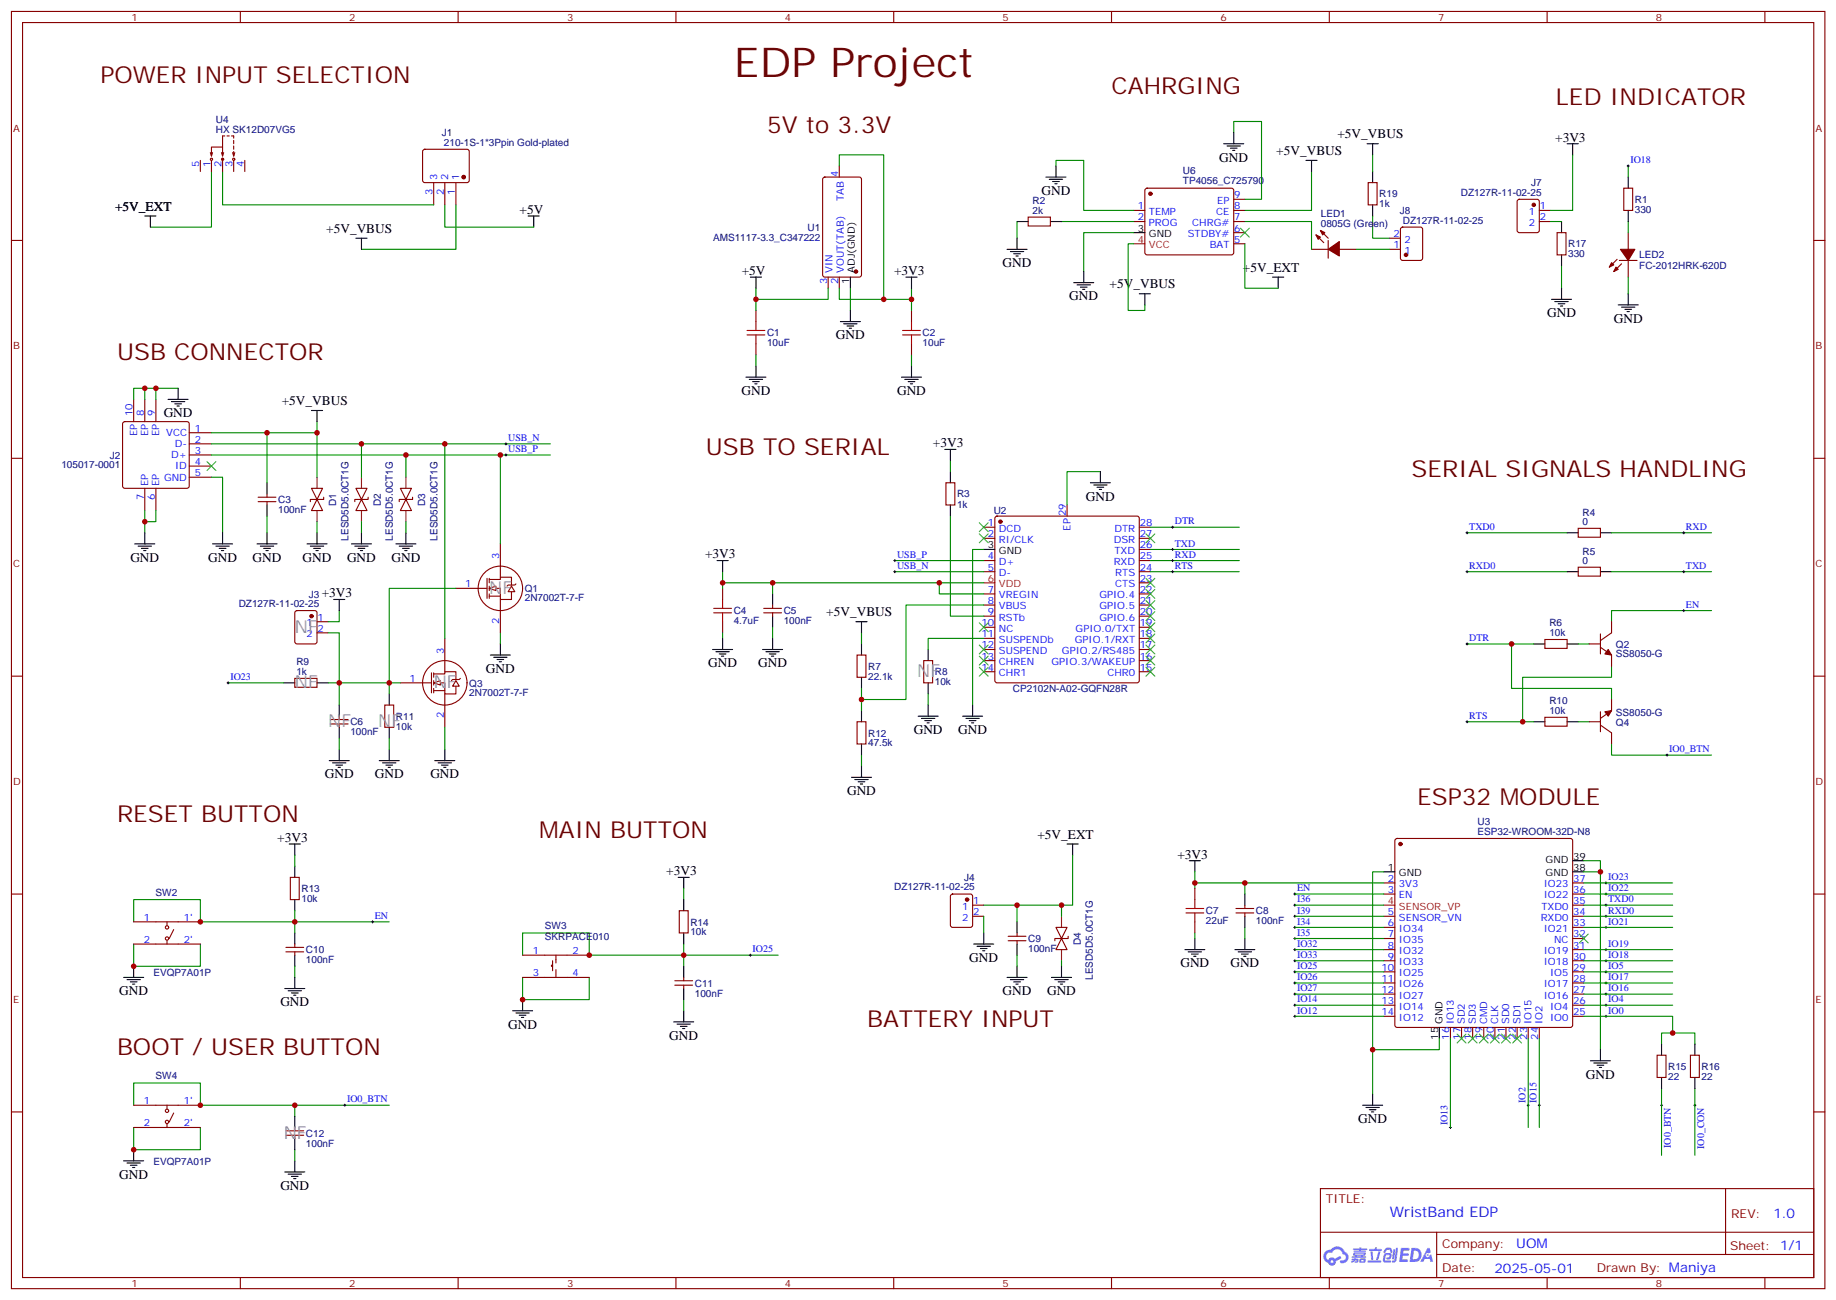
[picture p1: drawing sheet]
# EasyEDA schematic schematic.json
TITLE: WristBand EDP; REV: 1.0; Date: 2025-05-01; Sheet: 1/1; Drawn By: Maniya; Company: UOM

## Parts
C1  10uF  [C0402]
C2  10uF  [C0402]
C3  100nF  [C0402_NEW]
C4  4.7uF  [C0402]
C5  100nF  [C0402_NEW]
C6  100nF  [C0402_NEW]
C7  22uF  [C0805]
C8  100nF  [C0402_NEW]
C9  100nF  [C0402_NEW]
C10  100nF  [C0402_NEW]
C11  100nF  [C0402_NEW]
C12  100nF  [C0402_NEW]
D1  LESD5D5.0CT1G  [SOD-523_L1.2-W0.8-LS1.6-BI]
D2  LESD5D5.0CT1G  [SOD-523_L1.2-W0.8-LS1.6-BI]
D3  LESD5D5.0CT1G  [SOD-523_L1.2-W0.8-LS1.6-BI]
D4  LESD5D5.0CT1G  [SOD-523_L1.2-W0.8-LS1.6-BI]
J1  210-1S-1*3Ppin Gold-plated  [HDR-TH_3P-P1.27-V-M-1]
J2  105017-0001  [MICRO-USB-SMD_105017-0001]
J3  DZ127R-11-02-25  [HDR-TH_2P-P1.27-V-M]
J4  DZ127R-11-02-25  [HDR-TH_2P-P1.27-V-M]
J7  DZ127R-11-02-25  [HDR-TH_2P-P1.27-V-M]
J8  DZ127R-11-02-25  [HDR-TH_2P-P1.27-V-M]
LED1  0805G (Green)  [LED0805-RD_GREEN]
LED2  FC-2012HRK-620D  [LED0805-RD_RED]
Q1  2N7002T-7-F  [SOT-523-3_L1.6-W0.8-P1.00-LS1.6-BR]
Q2  SS8050-G  [SOT-23-3_L2.9-W1.6-P1.90-LS2.8-BR]
Q3  2N7002T-7-F  [SOT-523-3_L1.6-W0.8-P1.00-LS1.6-BR]
Q4  SS8050-G  [SOT-23-3_L2.9-W1.6-P1.90-LS2.8-BR]
R1  330Ω  [R0402]
R2  2kΩ  [R0402]
R3  1kΩ  [R0402]
R4  0Ω  [R0402]
R5  0Ω  [R0402]
R6  10kΩ  [R0402]
R7  22.1kΩ  [R0402]
R8  10kΩ  [R0402]
R9  1kΩ  [R0402]
R10  10kΩ  [R0402]
R11  10kΩ  [R0402]
R12  47.5kΩ  [R0402]
R13  10kΩ  [R0402]
R14  10kΩ  [R0402]
R15  22Ω  [R0402]
R16  22Ω  [R0402]
R17  330Ω  [R0402]
R19  1kΩ  [R0402]
SW2  EVQP7A01P  [SW-SMD_EVQP7A01P]
SW3  SKRPACE010  [KEY-SMD_4P-L4.2-W3.2-P2.20-LS4.6]
SW4  EVQP7A01P  [SW-SMD_EVQP7A01P]
U1  AMS1117-3.3_C347222  [SOT-223-4_L6.5-W3.5-P2.30-LS7.0-BR]
U2  CP2102N-A02-GQFN28R  [QFN-28_L5.0-W5.0-P0.50-TL-EP3.3]
U3  ESP32-WROOM-32D-N8  [WIFIM-SMD_ESP32-WROOM-32D]
U4  HX SK12D07VG5  [SW-TH_SHOU_SK12D07VG5]
U6  TP4056_C725790  [ESOP-8_L4.9-W3.9-P1.27-LS6.0-BL-EP]

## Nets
+3V3: C2.2 C4.2 C5.2 C7.2 C8.2 J3.1 J7.1 R3.2 R13.2 R14.2 U1.2(VOUT(TAB)) U1.4(TAB) U2.6(VDD) U2.7(VREGIN) U3.2(3V3)
+5V: C1.2 J1.2 U1.3(VIN)
+5V_EXT: C9.2 D4.2 J4.1 U4.1 U6.5(BAT)
+5V_VBUS: C3.2 D1.2 J1.1 J2.1(VCC) R7.2 R19.1 U6.4(VCC) U6.8(CE)
GND: C1.1 C2.1 C3.1 C4.1 C5.1 C6.1 C7.1 C8.1 C9.1 C10.1 C11.1 C12.1 D1.1 D2.1 D3.1 D4.1 J2.5(GND) J2.6(EP) J2.7(EP) J2.8(EP) J2.9(EP) J2.10(EP) J4.2 LED2.1(-) Q1.2(S) Q3.2(S) R2.1 R8.1 R11.1 R12.1 R17.1 SW2.2 SW2.2' SW3.3 SW3.4 SW4.2 SW4.2' U1.1(ADJ(GND)) U2.3(GND) U2.29(EP) U3.1(GND) U3.15(GND) U3.38(GND) U3.39(GND) U6.1(TEMP) U6.3(GND) U6.9(EP)
DTR: Q4.2(E) R6.1 U2.28(DTR)
EN: C10.2 Q2.3(C) R13.1 SW2.1 SW2.1' U3.3(EN)
I34: U3.6(IO34)
I35: U3.7(IO35)
I36: U3.4(SENSOR_VP)
I39: U3.5(SENSOR_VN)
IO0: R15.1 R16.1 U3.25(IO0)
IO0_BTN: C12.2 Q4.3(C) R15.2 SW4.1 SW4.1'
IO0_CON: R16.2
IO2: U3.23(IO15)
IO4: U3.26(IO4)
IO5: U3.29(IO5)
IO12: U3.14(IO12)
IO13: U3.16(IO13)
IO14: U3.13(IO14)
IO15: U3.24(IO2)
IO16: U3.27(IO16)
IO17: U3.28(IO17)
IO18: R1.2 U3.30(IO18)
IO19: U3.31(IO19)
IO21: U3.33(IO21)
IO22: U3.36(IO22)
IO23: R9.2 U3.37(IO23)
IO25: C11.2 R14.1 SW3.1 SW3.2 U3.10(IO25)
IO26: U3.11(IO26)
IO27: U3.12(IO27)
IO32: U3.8(IO32)
IO33: U3.9(IO33)
RTS: Q2.2(E) R10.1 U2.24(RTS)
RXD: R4.2 U2.25(RXD)
RXD0: R5.1 U3.34(RXD0)
TXD: R5.2 U2.26(TXD)
TXD0: R4.1 U3.35(TXD0)
USB_N: D2.2 J2.2(D-) Q3.3(D) U2.5(D-)
USB_P: D3.2 J2.3(D+) Q1.3(D) U2.4(D+)
J1_3: J1.3 U4.2
J7_2: J7.2 R17.2
J8_1: J8.1 LED1.2(A)
LED2_2: LED2.2(+) R1.1
Q1_1: C6.2 J3.2 Q1.1(G) Q3.1(G) R9.1 R11.2
R6_2: Q2.1(B) R6.2
R10_2: Q4.1(B) R10.2
R19_2: J8.2 R19.2
U2_8: R7.1 R12.2 U2.8(VBUS)
U2_9: R3.1 U2.9(RSTb)
U2_11: R8.2 U2.11(SUSPENDb)
U6_2: R2.2 U6.2(PROG)
U6_7: LED1.1(K) U6.7(CHRG#)

Not connected (* = marked no-connect by the designer): J2 4(ID)*; U2 1(DCD)* 2(RI/CLK)* 10(NC)* 12(SUSPEND)* 13(CHREN)* 14(CHR1)* 15(CHR0)* 16(GPIO.3/WAKEUP)* 17(GPIO.2/RS485)* 18(GPIO.1/RXT)* 19(GPIO.0/TXT)* 20(GPIO.6)* 21(GPIO.5)* 22(GPIO.4)* 23(CTS)* 27(DSR)*; U3 17(SD2)* 18(SD3)* 19(CMD)* 20(CLK)* 21(SD0)* 22(SD1)* 32(NC)*; U4 3 4 5; U6 6(STDBY#)*

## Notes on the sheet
- EDP Project
- POWER INPUT SELECTION
- CAHRGING
- LED INDICATOR
- 5V to 3.3V
- +5V_EXT
- USB CONNECTOR
- USB TO SERIAL
- SERIAL SIGNALS HANDLING
- NF
- NF
- NF
- NF
- NF
- NF
- NF
- ESP32 MODULE
- RESET BUTTON
- MAIN BUTTON
- BATTERY INPUT
- BOOT / USER BUTTON
- NF

# EasyEDA board PCB.json

Outline 41.96 x 36.4 mm; copper layers: TopLayer, Inner1, Inner2, BottomLayer. Coordinates in mm from the lower left corner of the outline.
Outline path: 0,36.4 41.96,36.4 41.96,0 0,0 ; 0,36.4 0,0 ; 0,36.4 41.96,36.4 41.96,0 0,0 ; 0,36.4 0,0

## Design rules (mm)
Default: track 0.254, clearance 0.203, via 0.61, via hole 0.305
USB: track 0.152, clearance 0.203, via 0.61, via hole 0.305; nets USB_N USB_P

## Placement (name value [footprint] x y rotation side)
C1  10uF  [C0402]  7.48 26.87 180 top
C2  10uF  [C0402]  30.97 32.21 0 top
C3  100nF  [C0402_NEW]  1.38 26.24 270 top
C4  4.7uF  [C0402]  22.84 29.03 0 top
C5  100nF  [C0402_NEW]  7.48 6.81 270 top
C6  100nF  [C0402_NEW]  1.51 1.22 0 bottom
C7  22uF  [C0805]  39.35 30.05 90 top
C8  100nF  [C0402_NEW]  33.64 30.68 90 top
C9  100nF  [C0402_NEW]  17.51 29.03 180 top
C10  100nF  [C0402_NEW]  30.59 29.41 180 top
C11  100nF  [C0402_NEW]  21.45 5.79 180 top
C12  100nF  [C0402_NEW]  4.94 3.12 0 bottom
D1  LESD5D5.0CT1G  [SOD-523_L1.2-W0.8-LS1.6-BI]  3.54 23.44 0 top
D2  LESD5D5.0CT1G  [SOD-523_L1.2-W0.8-LS1.6-BI]  8.37 18.36 270 top
D3  LESD5D5.0CT1G  [SOD-523_L1.2-W0.8-LS1.6-BI]  7.99 15.7 90 top
D4  LESD5D5.0CT1G  [SOD-523_L1.2-W0.8-LS1.6-BI]  11.35 26.13 90 top
Hole_gge44083  -  [Hole_gge44083]  38.72 23.95 0 top
Hole_gge44113  -  [Hole_gge44113]  38.85 11.38 0 top
Hole_gge44128  -  [Hole_gge44128]  38.72 17.86 0 top
Hole_gge45342  -  [Hole_gge45342]  39.84 2.36 0 top
Hole_gge45474  -  [Hole_gge45474]  4.1 10.72 0 top
Hole_gge45504  -  [Hole_gge45504]  1.05 30.96 0 top
Hole_gge45534  -  [Hole_gge45534]  8.19 0.86 0 top
J1  210-1S-1*3Ppin Gold-plated  [HDR-TH_3P-P1.27-V-M-1]  4.3 26.87 90 top
J2  105017-0001  [MICRO-USB-SMD_105017-0001]  4.18 16.71 270 top
J3  DZ127R-11-02-25  [HDR-TH_2P-P1.27-V-M]  2.52 5.03 0 top
J4  DZ127R-11-02-25  [HDR-TH_2P-P1.27-V-M]  13.95 28.52 270 bottom
J5  DZ127R-11-02-25  [HDR-TH_2P-P1.27-V-M]  25.26 2.49 0 top
J7  DZ127R-11-02-25  [HDR-TH_2P-P1.27-V-M]  23.73 32.46 0 top
J8  DZ127R-11-02-25  [HDR-TH_2P-P1.27-V-M]  35.95 1.93 180 top
LED1  0805G (Green)  [LED0805-RD_GREEN]  39 6.05 0 top
LED2  FC-2012HRK-620D  [LED0805-RD_RED]  13.19 23.83 90 top
Q1  2N7002T-7-F  [SOT-523-3_L1.6-W0.8-P1.00-LS1.6-BR]  2.14 9.47 270 bottom
Q2  SS8050-G  [SOT-23-3_L2.9-W1.6-P1.90-LS2.8-BR]  11.16 3.25 90 top
Q3  2N7002T-7-F  [SOT-523-3_L1.6-W0.8-P1.00-LS1.6-BR]  5.57 6.93 270 bottom
Q4  SS8050-G  [SOT-23-3_L2.9-W1.6-P1.90-LS2.8-BR]  14.46 3.25 90 top
R1  330Ω  [R0402]  26.86 29.41 0 top
R2  2kΩ  [R0402]  21.4 13.16 270 bottom
R3  1kΩ  [R0402]  14.46 17.98 90 top
R4  0Ω  [R0402]  29.96 1.6 180 top
R5  0Ω  [R0402]  27.67 6.17 180 top
R6  10kΩ  [R0402]  13.19 6.93 90 top
R7  22.1kΩ  [R0402]  7.48 23.44 180 top
R8  10kΩ  [R0402]  10.78 23.19 180 top
R9  1kΩ  [R0402]  3.41 7.19 0 bottom
R10  10kΩ  [R0402]  6.97 3.51 270 top
R11  10kΩ  [R0402]  5.32 1.22 180 bottom
R12  47.5kΩ  [R0402]  9 24.97 0 top
R13  10kΩ  [R0402]  26.53 32.08 270 top
R14  10kΩ  [R0402]  29.45 4.01 270 top
R15  22Ω  [R0402]  19.54 1.73 270 top
R16  22Ω  [R0402]  22.46 1.73 270 top
R17  330Ω  [R0402]  20.18 29.03 0 top
R19  1kΩ  [R0402]  32.06 11.91 90 bottom
SW2  EVQP7A01P  [SW-SMD_EVQP7A01P]  28.56 35 180 top
SW3  SKRPACE010  [KEY-SMD_4P-L4.2-W3.2-P2.20-LS4.6]  11.8 18.73 270 top
SW4  EVQP7A01P  [SW-SMD_EVQP7A01P]  37.7 35 180 top
U1  AMS1117-3.3_C347222  [SOT-223-4_L6.5-W3.5-P2.30-LS7.0-BR]  6.21 32.72 180 top
U2  CP2102N-A02-GQFN28R  [QFN-28_L5.0-W5.0-P0.50-TL-EP3.3]  11.54 12.27 180 top
U3  ESP32-WROOM-32D-N8  [WIFIM-SMD_ESP32-WROOM-32D]  25.77 17.48 180 top
U4  HX SK12D07VG5  [SW-TH_SHOU_SK12D07VG5]  16.75 34.11 180 top
U6  TP4056_C725790  [ESOP-8_L4.9-W3.9-P1.27-LS6.0-BL-EP]  26.43 13.39 90 bottom

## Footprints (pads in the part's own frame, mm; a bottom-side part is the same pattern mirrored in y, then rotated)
C0402
  rect 0.79x0.54 smd: 1(-0.545,0) 2(0.545,0)
C0402_NEW
  rect 0.79x0.54 smd: 1(-0.545,0) 2(0.545,0)
C0805
  rect 1.41x1.35 smd: 1(-1.03,0) 2(1.03,0)
ESOP-8_L4.9-W3.9-P1.27-LS6.0-BL-EP
  rect 0.6x1.2 smd: 1(-1.905,-2.908) 2(-0.635,-2.908) 3(0.635,-2.908) 4(1.905,-2.908) 5(1.905,2.908) 6(0.635,2.908) 7(-0.635,2.908) 8(-1.905,2.908)
  rect 3.3x2.4 smd: 9(0,0)
HDR-TH_2P-P1.27-V-M
  rect 1x1 hole 0.75: 1(-0.635,0)
  oval 1x1 hole 0.75: 2(0.635,0)
HDR-TH_3P-P1.27-V-M-1
  oval 1x1 hole 0.7: 1(-1.27,0) 2(0,0) 3(1.27,0)
Hole_gge44083
  round 2.032 hole 2.032 unplated: (0,0)
Hole_gge44113
  round 2.032 hole 2.032 unplated: (0,0)
Hole_gge44128
  round 2.032 hole 2.032 unplated: (0,0)
Hole_gge45342
  round 3.175 hole 3.175 unplated: (0,0)
Hole_gge45474
  round 2.032 hole 2.032 unplated: (0,0)
Hole_gge45504
  round 1.27 hole 1.27 unplated: (0,0)
Hole_gge45534
  round 1.27 hole 1.27 unplated: (0,0)
KEY-SMD_4P-L4.2-W3.2-P2.20-LS4.6
  rect 1.05x0.7 smd: 1(-2.1,1.075) 2(2.1,1.075) 3(-2.1,-1.075) 4(2.1,-1.075)
LED0805-RD_GREEN
  rect 1x1.25 smd: 1(-1.1,0) 2(1.1,0)
LED0805-RD_RED
  rect 1x1.25 smd: 1(-1.1,0) 2(1.1,0)
MICRO-USB-SMD_105017-0001
  rect 0.4x1.3 smd: 1(-1.3,1.33) 2(-0.65,1.33) 3(0,1.33) 4(0.65,1.33) 5(1.3,1.33)
  oval 1.35x1.35 hole 0.9: 6(-2.5,1.35) 7(2.5,1.35)
  oval 1.2x1.9 hole 0.7x1.4: 8(3.5,-1.35) 9(-3.5,-1.35)
  rect 1.5x1.9 smd: 10(-1,-1.28) 10(1,-1.28)
QFN-28_L5.0-W5.0-P0.50-TL-EP3.3
  rect 0.905x0.28 smd: 1(-2.377,1.5) 2(-2.377,1) 3(-2.377,0.5) 4(-2.377,0) 5(-2.377,-0.5) 6(-2.377,-1) 7(-2.377,-1.5) 15(2.377,-1.5) 16(2.377,-1) 17(2.377,-0.5) 18(2.377,0) 19(2.377,0.5) 20(2.377,1) 21(2.377,1.5)
  rect 0.28x0.905 smd: 8(-1.5,-2.377) 9(-1,-2.377) 10(-0.5,-2.377) 11(0,-2.377) 12(0.5,-2.377) 13(1,-2.377) 14(1.5,-2.377) 22(1.5,2.377) 23(1,2.377) 24(0.5,2.377) 25(0,2.377) 26(-0.5,2.377) 27(-1,2.377) 28(-1.5,2.377)
  rect 3.35x3.35 smd: 29(0,0)
R0402
  rect 0.566x0.54 smd: 1(-0.433,0) 2(0.433,0)
SOD-523_L1.2-W0.8-LS1.6-BI
  rect 0.6x0.6 smd: 1(-0.75,0) 2(0.75,0)
SOT-23-3_L2.9-W1.6-P1.90-LS2.8-BR
  rect 1.07x0.6 smd: 1(1.235,-0.95) 2(1.235,0.95) 3(-1.235,0)
SOT-223-4_L6.5-W3.5-P2.30-LS7.0-BR
  rect 2.47x0.98 smd: 1(2.835,-2.3) 2(2.835,0) 3(2.835,2.3)
  rect 2.47x3.6 smd: 4(-2.835,0)
SOT-523-3_L1.6-W0.8-P1.00-LS1.6-BR
  rect 0.51x0.4 smd: 1(0.65,-0.5) 2(0.65,0.5) 3(-0.65,0)
SW-SMD_EVQP7A01P
  rect 1.4x1.05 smd: 1(-1.8,0.725) 1'(1.8,0.725) 2(-1.8,-0.725) 2'(1.8,-0.725)
SW-TH_SHOU_SK12D07VG5
  oval 1.6x1.6 hole 1: 1(-2,0) 2(0,0) 3(2,0)
  oval 1.2x2.2 hole 0.7x1.6: 4(4.15,0) 5(-4.15,0)
WIFIM-SMD_ESP32-WROOM-32D
  rect 0.95x2.1 smd: 1(-9.015,-9) 2(-7.745,-9) 3(-6.475,-9) 4(-5.205,-9) 5(-3.935,-9) 6(-2.665,-9) 7(-1.395,-9) 8(-0.125,-9) 9(1.145,-9) 10(2.415,-9) 11(3.685,-9) 12(4.955,-9) 13(6.225,-9) 14(7.495,-9) 25(7.495,9) 26(6.225,9) 27(4.955,9) 28(3.685,9) 29(2.415,9) 30(1.145,9) 31(-0.125,9) 32(-1.395,9) 33(-2.665,9) 34(-3.935,9) 35(-5.205,9) 36(-6.475,9) 37(-7.745,9) 38(-9.015,9)
  rect 2.1x0.95 smd: 15(9.015,-5.715) 16(9.015,-4.445) 17(9.015,-3.175) 18(9.015,-1.905) 19(9.015,-0.635) 20(9.015,0.635) 21(9.015,1.905) 22(9.015,3.175) 23(9.015,4.445) 24(9.015,5.715)
  rect 5x5 smd: 39(-1.045,-1.45)

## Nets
As in the schematic, except:
+5V_EXT: J4.1 U4.1 U6.5
GND: C1.1 C2.1 C3.1 C4.1 C5.1 C6.1 C7.1 C8.1 C9.1 C10.1 C11.1 C12.1 D1.1 D2.1 D3.1 D4.1 J2.5 J2.6 J2.7 J2.8 J2.9 J2.10 LED2.1 Q1.2 Q3.2 R2.1 R8.1 R11.1 R12.1 R17.1 SW2.2 SW2.2' SW3.3 SW3.4 SW4.2 SW4.2' U1.1 U2.3 U2.29 U3.1 U3.15 U3.38 U3.39 U6.1 U6.3 U6.9
IO0_CON: J5.1 R16.2
J4_2: C9.2 D4.2 J4.2

Pads without a net: J2 4; U2 1 2 10 12 13 14 15 16 17 18 19 20 21 22 23 27; U3 17 18 19 20 21 22 32; U6 6

## Via types
v1: diameter 0.61, hole 0.305, TopLayer to BottomLayer, 131 vias

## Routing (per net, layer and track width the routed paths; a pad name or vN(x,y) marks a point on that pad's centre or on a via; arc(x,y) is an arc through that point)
+3V3: length 56.6
  TopLayer w0.254: U1.4 v1(9.04,30.33) ; U1.4 9.04,33.26 v1(10.93,35.15) ; U1.4 10.02,32.72 v1(11.03,33.73) ; U1.4 9.04,34.78 v1(8.49,35.33) ; U1.4 9.04,34.79 v1(9.64,35.38) ; R3.2 14.49,18.44 v1(14.49,19.91) ; C7.2 40.19,31.92 v1(40.19,32.46) ; C7.2 38.23,31.08 v1(37.45,30.3) ; C7.2 38.35,32.08 v1(37.5,32.08) ; C4.2 24.11,29.03 v1(24.66,29.57) ; U1.2 1.13,32.72 v1(0.98,32.56) ; U1.2 3.37,32.25 v1(4,31.62) ; U1.2 3.37,32.52 v1(2.5,31.65) ; U1.2 4.81,32.72 v1(5.8,31.72) ; v1(22.97,34.49) 22.97,32.59 J7.1 22.31,33.25 v1(22.31,35.59) ; U2.6 U2.7 13.95,13.8 v1(13.95,14.43) ; 33.13,26.47 33.39,26.22 v1(33.39,24.33) ; C5.2 7.52,6.22 v1(9,6.22) ; v1(34.07,32.59) 34.07,31.66 C8.2 34.49,31.23 v1(34.91,30.81) ; v1(34.07,28.09) 33.51,27.53 U3.2 33.51,27.21 v1(32.65,28.07) ; v1(32.62,31.72) 32,31.72 C2.2 32.37,32.21 v1(32.75,32.59) ; R13.2 27.34,31.65 v1(27.8,31.19) ; R14.2 29.37,3.58 v1(28.41,2.62) 28.53,2.74 28.56,2.74
  BottomLayer w0.254: v1(0.87,7.06) 0.87,6.05 J3.1
+5V: length 7.9
  TopLayer w0.254: U1.3 3.37,30.01 2.65,29.29 2.65,27.25 3.04,26.87 J1.2 ; 4.3,26.87 C1.2
+5V_EXT: length 38
  TopLayer w0.254: J4.1 13.95,30.81 14.59,31.45 18.27,31.45 18.75,31.92 U4.1
  BottomLayer w0.254: J4.1 12.79,29.16 12.38,28.75 12.38,25.53 13.52,24.38 22.44,24.38 23.63,23.19 26.1,23.19 29.33,19.95 U6.5
+5V_VBUS: length 63.5
  TopLayer w0.254: J2.1 6.62,18.01 7.04,18.44 R7.2 D1.2 4.29,25.59 J1.1 4.21,25.69 C3.2
  BottomLayer w0.254: R19.1 29.34,11.48 U6.8 29.25,11.39 29.25,9.22 29.19,9.27 20.43,9.27 20.43,15.29 U6.4 21.04,17.77 21.04,21.82 20.48,22.38 7.43,22.38 4.3,25.5 J1.1
GND: length 96.3
  TopLayer w0.254: v1(35.8,27.66) 34.78,26.64 U3.1 ; v1(29.19,32.59) 29.58,32.21 C2.1 ; v1(34.55,10.13) 34.55,8.63 34.4,8.48 34.55,8.32 v1(34.55,6.71) ; v1(6.84,13.79) 6.84,14.05 7.74,14.95 D3.1 ; v1(9.64,27.13) 8.28,27.13 C1.1 ; C5.1 7.48,8.2 v1(7.6,8.33) ; 10.72,20.78 v1(9.76,20.78) ; C7.1 40.36,28.02 v1(40.98,28.02) ; C7.1 38.32,29.02 v1(37.7,28.4) ; C7.1 38.87,28.54 v1(38.87,27.46) ; v1(1.38,23.06) 1.76,23.44 D1.1 ; v1(7.48,25.22) 7.73,24.97 R12.1 ; v1(4.3,14.55) 5.16,15.41 J2.5 6.11,15.41 v1(6.59,14.94) ; 10.72,16.58 10.72,17.79 v1(9.76,18.75) ; C11.1 22.12,5.92 v1(23.99,5.92) ; v1(1.38,35.76) 2.13,35.02 U1.1 ; SW2.2 31.01,35.73 v1(31.86,34.87) ; v1(34.02,34.62) 35.13,35.73 SW4.2' ; SW2.2' 25.35,35.73 v1(24.62,35) ; D2.1 v1(8.37,20.02) ; v1(34.66,24.46) 34.66,26.22 34.4,26.47 ; C4.1 22.3,29.7 v1(21.83,30.18) ; v1(34.91,29.54) 34.31,30.14 C8.1 33.64,29.03 v1(33.26,28.65) ; v1(41.39,35.26) 40.92,35.73 SW4.2 ; v1(0.75,28.02) 0.75,27.42 C3.1 1.38,29.16 v1(0.9,29.64) ; v1(14.84,23.44) 14,22.6 13.07,22.6 ; U1.1 3.46,34.92 v1(6.23,34.92) ; U1.1 4.02,35.66 v1(5.22,35.66) ; U1.1 2.64,35.02 v1(1.58,33.96) ; D4.1 11.35,25.24 v1(10.71,24.6) 11.21,24.1 R8.1 ; 13.92,11.77 13.33,11.77 v1(12.56,11) v1(12.56,13.28) v1(10.53,13.28) ; C9.1 18.06,29.7 v1(18.53,30.18) 19.67,29.03 R17.1 ; C10.1 31.14,30.39 v1(30.72,30.81) ; 16.37,23.19 v1(18.65,23.19)
  BottomLayer w0.254: v1(5.06,5.41) 5.06,6.28 5.07,6.28 ; v1(4.56,21.41) 3.03,21.41 2.83,21.21 v1(2.83,20.21) ; U6.1 22.11,11.48 v1(21.75,11.13) ; v1(6.97,0.97) 6.72,1.22 R11.1 ; C6.1 v1(0.96,2.24) ; R2.1 21.83,14.02 U6.3 25.79,14.02 U6.9 v1(26.45,13.41) v1(26.45,18.06) ; Q1.2 v1(0.62,8.82) ; C12.1 4.39,2.71 v1(3.79,2.11)
  vias: v1(2.83,13.21) v1(2.9,17.71) v1(2.9,15.71) v1(5.53,19.21) v1(5.53,14.21) v1(11.54,13.28) v1(25.13,18.77) v1(25.56,19.94) v1(26.43,18.92) v1(26.43,18.92) v1(26.88,20.24) v1(28.08,19.66) v1(28.23,18.14)
DTR: length 7.7
  TopLayer w0.254: v1(14.46,9.6) 13.33,9.6 U2.28 ; Q4.2 13.51,5.09 13.19,5.41 R6.1 13.78,6.5 v1(14.08,6.81)
  BottomLayer w0.254: v1(14.46,9.6) 14.08,9.22 v1(14.08,6.81)
EN: length 65.3
  TopLayer w0.254: SW2.1 SW2.1' 26.53,34.04 R13.1 28,32.51 28.56,31.95 28.56,29.79 28.94,29.41 C10.2 30.05,28.31 30.21,28.14 31.48,28.14 31.86,27.76 31.86,26.47 32.24,26.09 v1(32.24,24.33) ; v1(11.92,1.09) 11.41,1.09 11.16,1.35 Q2.3
  BottomLayer w0.254: 11.95,1.09 31.38,1.09 31.38,2.11 35.19,5.92 35.19,21.41 32.27,24.33
IO0: length 14.9
  TopLayer w0.254: v1(18.02,10.11) 18.02,8.6 17.89,8.48 ; U3.25 18.27,3.43 R15.1 19.54,3.51 20.3,4.27 21.96,4.27 22.08,4.14 22.46,3.79 R16.1
IO0_BTN: length 73.1
  TopLayer w0.254: Q4.3 17.09,2.02 v1(17.38,1.73) 17.82,1.29 R15.2 20.13,1.3 20.43,1.6 20.43,3.38 v1(20.56,3.51) ; v1(35.93,29.41) 35.93,34.25 SW4.1' SW4.1
  BottomLayer w0.254: C12.2 5.48,2.07 5.7,1.85 17.26,1.85 v1(17.38,1.73) ; v1(35.93,29.41) 35.93,28.93 33.82,26.82 33.33,26.82 33.13,26.62 33.13,26.24 33,26.11 30.97,26.11 30.21,25.35 30.21,24.84 33.92,21.13 33.92,6.07 31.35,3.51 v1(20.56,3.51)
IO0_CON: length 2.7
  TopLayer w0.254: R16.2 23.3,1.29 24.5,2.49 J5.1
IO18: length 26.3
  TopLayer w0.254: v1(27.42,23.7) 27.42,22.68 26.78,22.05 23.35,22.05 22.46,21.16 22.46,11.13 23.35,10.24 v1(24.24,10.24) 24.24,8.48 ; v1(27.29,28.14) 27.29,29.41
  BottomLayer w0.254: v1(27.42,23.7) 27.29,23.83 v1(27.29,28.14)
IO23: length 51.7
  TopLayer w0.254: v1(3.79,9.22) 8.37,9.22 9,8.59 v1(9,7.7) ; 33.13,8.48 33.28,8.63 v1(33.28,10.34) ; 33.51,8.48 33.39,8.35 33.39,3.51 32.88,3 32.88,0.84 32.5,0.46 9.77,0.46 9.26,0.98 9.26,1.6 11.16,3.51 v1(11.16,7.32)
  BottomLayer w0.254: v1(9,7.7) 10.78,7.7 v1(11.16,7.32) ; R9.2 3.79,7.24 v1(3.79,9.22)
IO25: length 48.4
  TopLayer w0.254: SW3.1 12.92,20.78 14.21,20.78 v1(14.72,21.29) ; R14.1 28.13,4.45 27.42,5.16 20.94,5.16 20.94,5.75 C11.2 19.67,5.79 v1(19.03,6.43) ; v1(12.18,18.62) 12.18,17.27 12.87,16.58 12.87,20.78 ; 23.35,26.49 v1(23.35,24.46) 20.56,24.46 19.8,23.7 19.8,21.03 v1(19.03,20.27)
  BottomLayer w0.254: v1(14.72,21.29) 18.02,21.29 v1(19.03,20.27) v1(19.03,6.43)
J1_3: length 17.1
  TopLayer w0.254: U4.2 16.75,32.97 15.86,32.08 12.43,32.08 12.05,31.7 12.05,29.16 11.03,28.14 J1.3
J4_2: length 6.5
  TopLayer w0.254: D4.2 12.94,26.88 J4.2 15.86,27.89 16.97,29 C9.2
J7_2: length 6.5
  TopLayer w0.254: J7.2 24.37,31.32 23.99,30.94 21.32,30.94 20.61,30.23 R17.2
J8_1: length 7.3
  TopLayer w0.254: J8.1 36.64,1.98 36.64,4.11 37.02,4.5 39.89,4.5 40.1,4.71 LED1.2
LED2_2: length 16.9
  TopLayer w0.254: 13.07,24.8 14.55,24.8 v1(15.22,25.48) ; R1.1 25.89,29.41 v1(25.26,28.78)
  BottomLayer w0.254: v1(15.22,25.48) 24.75,25.48 25.26,25.98 v1(25.26,28.78)
Q1_1: length 15.4
  BottomLayer w0.254: R11.2 C6.2 3.16,2.33 J3.2 ; J3.2 3.16,7.01 R9.1 2.98,8.49 Q1.1 ; J3.2 3.41,4.78 5.7,4.78 6.07,5.15 6.07,6.28
R6_2: length 3.4
  TopLayer w0.254: R6.2 12.99,7.37 12.11,6.49 Q2.1
R10_2: length 9.4
  TopLayer w0.254: R10.2 8.06,3.07 v1(8.49,3.51) ; 15.16,4.49 14.36,5.28 v1(14.34,5.28)
  BottomLayer w0.254: v1(14.34,5.28) 12.56,3.51 v1(8.49,3.51)
R19_2: length 13.8
  TopLayer w0.254: J8.2 35.32,4.55 35.62,4.85 35.62,11.89 35.14,12.37 33,12.37
  BottomLayer w0.254: R19.2 v1(33,12.34)
RTS: length 9.4
  TopLayer w0.254: R10.1 7.52,4.49 9.83,4.49 9.89,4.55 9.89,8.71 10.14,8.97 10.78,8.97 11.04,9.23 U2.24
RXD: length 25.3
  TopLayer w0.254: v1(23.99,4.39) 27.04,4.39 27.42,4.01 27.42,1.85 27.67,1.6 29.53,1.6 ; v1(16.11,7.95) 15.99,8.08 v1(14.72,8.08) 12.43,8.08 11.54,8.97 U2.25
  BottomLayer w0.254: v1(23.99,4.39) 16.24,4.39 16.24,7.95 v1(16.11,7.95)
RXD0: length 3.7
  TopLayer w0.254: R5.1 29.32,6.17 29.7,6.55 U3.34
TXD: length 19.8
  TopLayer w0.254: R5.2 v1(26.15,6.17) ; v1(15.61,8.84) 12.43,8.84 12.04,9.23 U2.26
  BottomLayer w0.254: v1(15.61,8.84) 16.88,8.84 16.88,5.66 19.29,5.66 20.3,6.68 25.64,6.68 v1(26.15,6.17)
TXD0: length 9.7
  TopLayer w0.254: 30.97,8.48 30.97,1.6 30.39,1.6 ; v1(30.85,10.24) 30.85,8.73 30.59,8.48 ; R4.1 30.46,1.67
  BottomLayer w0.254: v1(30.85,10.24) 30.59,10.24 30.59,10.23
U2_8: length 19.1
  TopLayer w0.254: U2.8 13.59,15.19 15.1,15.19 v1(15.1,15.95) ; v1(8.24,21.41) 7.91,21.74 R7.1 9,23.44 9.43,23.88 R12.2 10.02,25.55 v1(10.02,25.98)
  BottomLayer w0.254: v1(15.1,15.95) 15.1,17.22 10.91,21.41 v1(8.24,21.41)
U2_9: length 4.5
  TopLayer w0.254: R3.1 14.46,16.21 13.95,15.7 12.54,15.7 U2.9
U2_11: length 9.4
  TopLayer w0.254: U2.11 11.54,21.79 11.16,22.17 10.53,22.17 10.35,22.35 R8.2
U6_2: length 2.1
  BottomLayer w0.254: U6.2 21.42,12.75 R2.2
U6_7: length 16.4
  TopLayer w0.254: v1(32.37,13.94) 32.45,13.87 34.78,13.87 36.08,12.67 36.08,6.38 36.66,6.05 LED1.1
  BottomLayer w0.254: U6.7 29.36,12.78 30.72,12.78 30.97,13.03 30.97,13.87 31.05,13.94 v1(32.37,13.94)
USB_N: length 38.1
  TopLayer w0.152: U2.5 14.84,12.77 v1(15.1,13.03) ; v1(9.38,17.6) 8.38,17.6 D2.2 7.49,17.61 7.22,17.35 5.51,17.36
  BottomLayer w0.152: v1(9.38,17.6) 9.78,17.21 10.61,17.21 10.92,16.9 10.92,14.95 10.27,14.3 7.96,14.3 7.86,14.2 7.86,13.28 8.49,12.65 14.72,12.65 v1(15.1,13.03) 15.99,13.03 16.11,12.9 16.11,11.51 15.86,11.25 14.97,11.25 14.57,11.66 12.2,11.66 11.92,11.38 5.7,11.38 5.57,11.25 v1(5.57,8.59)
  BottomLayer w0.254: v1(5.57,8.59) Q3.3
USB_P: length 35.6
  TopLayer w0.152: v1(8.75,16.46) D3.2 7.49,16.45 7.22,16.71 J2.3 ; v1(15.1,12.01) 14.84,12.27 U2.4
  BottomLayer w0.152: Q1.3 2.14,11.63 2.52,12.01 v1(15.1,12.01) 14.82,12.29 8.35,12.29 7.5,13.14 7.5,14.35 7.81,14.66 10.12,14.66 10.56,15.1 10.56,16.76 10.47,16.85 9.14,16.85 v1(8.75,16.46)

## Copper pours and planes (outline as drawn; the poured copper is in the pictures)
+3V3 on TopLayer: 29.14,3.84 29.04,3.84 28.15,2.95 28.15,2.51 28.13,2.49 28.36,2.26 28.66,2.26 29.73,3.33
+3V3 on TopLayer: 23.05,28.5 24.22,28.5 25.46,29.74 25.46,29.9 25.79,30.23 27.7,30.23 28,30.53 28,31.67 27.75,31.93 25.99,31.93 25.77,31.7 25.77,30.86 25.16,30.25 24.57,30.25 24.32,30 23.33,30 22.97,29.64
+3V3 on TopLayer: 14.18,18.11 14.18,20.14 14.34,20.29 14.77,20.29 14.89,20.17 14.89,18.24 14.77,18.11 14.77,18.14
+3V3 on TopLayer: 22.11,31.95 22.13,31.93 23.35,31.93 23.43,32.13 23.43,36.02 23.3,36.14 22.11,36.14 21.96,35.99 21.96,32.21 21.98,32.23 21.98,32.28
+3V3 on TopLayer: 37.09,32.77 37.09,30.78 37.58,30.3 40.95,30.3 41.08,30.43 41.08,32.51 40.57,33.02 37.48,33.02 37.42,33.07
+3V3 on TopLayer: 13.47,13.13 13.47,14.66 13.55,14.73 14.36,14.73 14.46,14.63 14.46,13.21 14.39,13.13
+3V3 on TopLayer: 34.05,30.84 34.12,30.73 34.3,30.53 35.42,30.56 35.42,33.2 35.16,33.45 31.25,33.45 31.1,33.32 31.1,31.5 31.2,31.42 32.5,31.42 33.06,30.86 33.89,30.86 33.92,30.84
+3V3 on TopLayer: 7.17,6.65 9.1,6.65 9.23,6.53 9.23,5.97 9.18,5.92 7.25,5.92 7.17,5.84
+5V on TopLayer: 7.35,27.38 7.35,26.49 2.78,26.49 2.27,27 2.27,30.3 2.52,30.56 3.67,30.56 3.79,30.68 3.79,29.79 3.16,29.16 3.16,27.38
+5V_EXT on TopLayer: 13.45,29.41 13.45,31.06 13.95,31.57 18.27,31.57 18.27,34.75 19.16,34.75 19.42,34.49 19.42,31.32 19.03,30.94 14.72,30.94 14.72,29.29 14.46,29.03 13.83,29.03
+5V_EXT on BottomLayer: 29.98,24.38 29.98,16.28 29.83,16.43 28.23,16.43 28.18,16.48 28.18,17.68 27.42,18.41 27.42,20.78 27.06,21.13 24.7,21.13 22.13,23.7 21.75,23.7 21.42,24.03 12.63,24.03 12.23,24.43 12.23,30.45 12.58,30.89 12.61,30.86 15.22,30.86 15.17,30.81 15.17,26.19 16.14,25.22 29.14,25.22
+5V_EXT on BottomLayer: 28.28,14.81 28.18,14.91 28.18,17.14 28.15,17.17 28.2,17.17 28.18,17.07 29.93,17.07 29.96,17.09 29.96,14.86 29.91,14.81
+5V_VBUS on TopLayer: 4.73,17.75 6.72,17.75 7.4,18.44 7.4,24.71 6.97,25.15 6.97,25.83 6.69,26.11 0.47,26.11 0.44,26.14 0.42,24.56 1.03,23.95 3.87,23.95 4,23.83 3.97,22.02 4.12,21.87 4.96,21.87 5.12,21.72 5.12,21.21 4.89,20.98 4.38,20.98 4.28,20.88 4.28,18.06 4.43,17.91
+5V_VBUS on BottomLayer: 22.08,22.99 22.08,22.96 23.89,21.16 23.89,14.99 23.81,14.91 20.89,14.91 20.66,14.68 20.66,10.06 20.89,9.83 28.46,9.83 28.76,10.13 28.76,11.66 28.71,11.71 32.55,11.71 32.8,11.46 32.8,8.59 32.29,8.08 20.43,8.08 19.72,8.79 19.72,18.41 20.63,19.33 20.74,19.33
+5V_VBUS on BottomLayer: 23.43,16.1 23.4,16.13 23.4,21.72 22.08,23.01 7.35,23.01 4.99,25.37 4.99,26.01 4.96,25.98 3.13,25.98 3.19,25.93 3.19,24.56 3.85,23.9 5.01,23.9 7.05,21.87 19.64,21.87 19.7,21.82 19.7,16.51 20.15,16.05 22.54,16.05
GND on TopLayer: 19.97,27.91 19.92,27.86 17.79,27.86 17.69,27.97 17.69,30.58 17.64,30.68 17.69,30.63 17.69,30.61 17.71,30.61 17.82,30.71 19.8,30.71 19.97,30.53
GND on TopLayer: 10.91,22.94 10.93,22.96 10.93,23.98 10.73,24.18 10.42,24.18 10.37,24.26 10.37,25.65 10.45,25.73 11.95,25.73 11.92,25.7 11.92,23.8 11.97,23.75 18.86,23.75 19.24,23.37 19.24,23.32 19.26,23.29 19.26,22.89 19.03,22.66 15.12,22.66 14.82,22.35 14.82,21.79 14.79,21.77 12.25,21.77 11.64,22.38 11.64,22.5 11.44,22.71 10.91,22.71
GND on TopLayer: 7.99,18.75 8.04,18.69 9.23,18.69 9.87,18.06 9.92,18.06 9.79,17.93 9.79,15.77 9.92,15.65 11.03,15.65 11.03,21.59 10.81,21.79 8.82,21.79 8.7,21.67 8.7,20.7 8.52,20.52 8.06,20.52 7.99,20.45
GND on TopLayer: 8.8,24.79 8.72,24.87 7.68,24.87 7.55,24.99 7.55,27.36 7.6,27.33 10.32,27.33 10.53,27.15 10.53,26.64 10.32,26.44 8.82,26.44 8.8,25.78
J1_3 on TopLayer: 12.18,29.16 10.91,27.76 4.18,27.76 3.92,28.02 3.92,28.4 4.18,28.65 10.42,28.63 10.96,29.21 11.39,29.82 11.39,31.22 11.41,32.46 11.67,32.72 15.73,32.72 15.99,32.97 15.99,34.49 16.24,34.75 17.26,34.75 17.38,34.49 17.38,33.22 15.99,31.83 12.3,31.83 12.18,31.7
J4_2 on TopLayer: 11.06,26.57 11.41,26.92 17.16,26.92 17.28,27.05 17.28,30.73 15.71,30.73 13.35,28.37 12.35,28.37 11.47,27.48 11.06,27.48 11.03,27.46 11.03,26.77
J7_2 on TopLayer: 21.14,30.33 21.14,28.68 20.36,28.68 20.36,30.89 20.86,31.39 23.78,31.39 23.86,31.47 23.86,34.32 24.01,34.47 25.05,34.47 25.26,34.26 25.26,30.81 25.11,30.66 21.47,30.66

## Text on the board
BottomSilkLayer: ENTC
